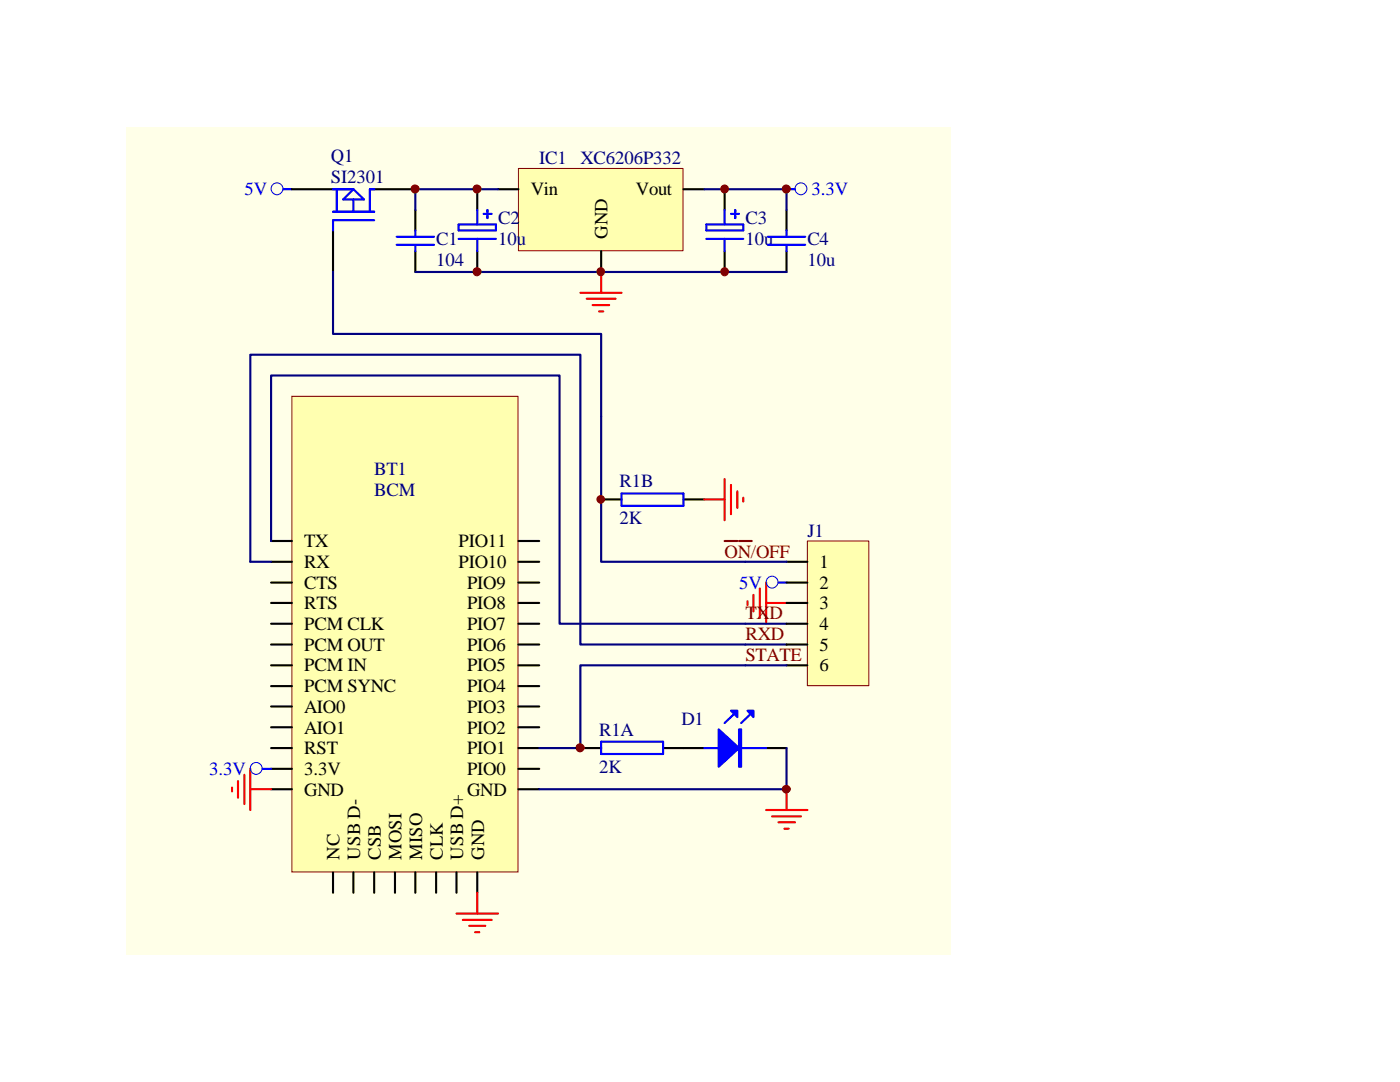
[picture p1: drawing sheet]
<svg xmlns="http://www.w3.org/2000/svg" width="279mm" height="216mm" viewBox="0 0 279 216" stroke-linecap="round" stroke-linejoin="round" font-family="sans-serif">
<path d="M25.3 25.3h164.5v165.2h-164.5z" fill="#ffffe8"/>
<path d="M58.3 79.2h45.1v94.8h-45.1z" fill="#ffffb0"/>
<path d="M58.3 79.1h45.1v94.9h-45.1z" fill="none" stroke="#800000" stroke-width=".2"/>
<g fill="none" stroke="#000" stroke-width=".42">
<path d="M54.1 107.9h4.2M54.1 112.1h4.2M54.1 116.2h4.2M103.5 107.9h4.1M103.5 112.1h4.1M103.5 116.2h4.1M54.1 120.3h4.2M54.1 124.5h4.2M54.1 128.6h4.2M54.1 132.8h4.2M54.1 136.9h4.2M103.5 120.3h4.1"/>
<path d="M103.5 124.5h4.1M103.5 128.6h4.1M103.5 132.8h4.1M103.5 136.9h4.1M54.1 141h4.2M54.1 145.1h4.2M54.1 149.3h4.2M54.1 153.4h4.2M54.1 157.5h4.2M103.5 141h4.1M103.5 145.1h4.1M103.5 149.3h4.1"/>
<path d="M103.5 153.4h4.1M103.5 157.5h4.1M66.5 174.1v4M70.5 174.1v4M74.7 174.1v4M78.8 174.1v4M82.9 174.1v4M87 174.1v4M91.1 174.1v4M95.2 174.1v4"/>
</g>
<path d="M103.5 33.7h32.8v16.3h-32.8z" fill="#ffffb0"/>
<path d="M103.5 33.6h32.8v16.4h-32.8z" fill="none" stroke="#800000" stroke-width=".2"/>
<g fill="none" stroke="#000" stroke-width=".42">
<path d="M95.2 37.8v4.1M99.4 37.8h4.1M136.4 37.8h4.1M144.6 37.8v4.1M82.9 41.9v4.1M82.9 50.1v4.2M95.2 50.1v4.2M120 50.1v4.2M144.6 50.1v4.2M157 41.9v4.1M157 50.1v4.2M136.4 149.3h4.1"/>
<path d="M152.9 149.3h4.1"/>
</g>
<g fill="none" stroke="#00f" stroke-width=".42">
<path d="M56.6 37.8h1.7M157 37.8h1.7M79.2 48.9h7.4M79.2 47.2h7.4M82.9 46v1.2M82.9 48.9v1.2M91.5 44.8h7.5v1.2h-7.5zM91.5 47.7h7.5M95.2 41.9v2.9M95.2 47.7v2.4M96.5 42.7h1.6M97.3 41.9v1.6"/>
<path d="M141 47.7h7.3M141 44.8h7.3v1.2h-7.3zM144.6 41.9v2.9M144.6 47.7v2.4M145.9 42.7h1.6M146.7 41.9v1.6M153.2 48.9h7.5M153.2 47.2h7.5M157 46v1.2M157 48.9v1.2M155.4 116.2h1.6M52.4 153.4h1.7"/>
<path d="M140.5 149.3h12.4M146.3 142.7l-1.7 1.6M149.6 142.7l-1.7 1.6"/>
</g>
<g fill="#00f" stroke="#00f" stroke-width=".42">
<path d="M143.4 145.5l4.1 3.8-4.1 3.7z" fill-rule="evenodd"/>
<path d="M147.5 145.5h.4v7.5h-.4z" fill-rule="evenodd"/>
<path d="M149.2 141.8h1.2v1.3z" fill-rule="evenodd"/>
<path d="M145.9 141.8h1.3v1.3z" fill-rule="evenodd"/>
</g>
<path d="M99.4 37.8h-16.5v4.1M140.5 37.8h16.5v4.1M82.9 54.3h74.1M148.8 124.5h8.2M148.8 128.6h8.2M107.6 149.3h8.2M157 149.3v8.2h-49.4" fill="none" stroke="#000080" stroke-width=".42"/>
<g fill="none" stroke="#f00" stroke-width=".42">
<path d="M115.8 58.4h8.2M117.1 59.6h5.8M120 54.3v4.1M118.3 60.9h3.3M119.5 62.1h.9M149.2 120v.7M150.4 118.7v3.3M151.6 117.4v5.9M152.9 116.2v8.3M152.9 120.3h4.1M46.3 157.1v.8M47.5 155.9v3.3"/>
<path d="M48.8 154.6v5.8M50 153.4v8.2M50 157.5h4.1M157 157.5v4.1M95.2 178.1v4.2M152.9 161.6h8.2M154.1 162.9h5.8M155.4 164.1h3.3M156.5 165.4h.9M91.1 182.3h8.3M92.4 183.6h5.7M93.6 184.7h3.3"/>
<path d="M94.8 186h.9"/>
</g>
<g fill="none" stroke="#00f" stroke-width=".2">
<circle cx="55.3" cy="37.7" r="1.18"/>
<circle cx="159.9" cy="37.7" r="1.18"/>
<circle cx="154.1" cy="116.2" r="1.18"/>
<circle cx="51.1" cy="153.3" r="1.18"/>
</g>
<path d="M161.2 108h12.2v28.8h-12.2z" fill="#ffffb0"/>
<path d="M161.1 107.9h12.3v28.9h-12.3z" fill="none" stroke="#800000" stroke-width=".2"/>
<g fill="none" stroke="#000" stroke-width=".42">
<path d="M58.3 37.8h8.2M74.7 37.8h8.2M66.5 46v8.3M120 99.7h4M136.4 99.7h4.1M157 112.1h4.1M157 116.2h4.1M157 120.3h4.1M157 124.5h4.1M157 128.6h4.1M157 132.8h4.1M115.8 149.3h4.2"/>
<path d="M132.3 149.3h4.1"/>
</g>
<path d="M66.5 37.8h4M67.2 37.8v4.4M68.5 39.8l2-2 2.1 2zM70.5 39.8v2.4M74.7 37.8h-.9v4.4M66.5 42.2h8.2M74.7 43.9h-8.2v2.1M124 98.5h12.4v2.4h-12.4zM120 148h12.3v2.5h-12.3z" fill="none" stroke="#00f" stroke-width=".42"/>
<path d="M66.5 54.3v12.3h53.5v45.5h37M54.1 107.9v-33h57.6v49.6h37.1M54.1 112.1h-4.1v-41.3h65.8v57.8h33M157 132.8h-41.2v16.5" fill="none" stroke="#000080" stroke-width=".42"/>
<path d="M144.6 107.9h2.6M147.5 107.9h2.5" fill="none" stroke="#800000" stroke-width=".42"/>
<path d="M140.5 99.7h4.1M144.6 95.6v8.2M145.9 96.8v5.8M147.2 98v3.3M148.3 99.3v.8" fill="none" stroke="#f00" stroke-width=".42"/>
<g fill="#800000" stroke="#800000" stroke-width=".2">
<circle cx="119.9" cy="54.2" r=".77"/>
<circle cx="115.8" cy="149.2" r=".8"/>
<circle cx="156.9" cy="157.5" r=".79"/>
<circle cx="82.8" cy="37.7" r=".8"/>
<circle cx="95.2" cy="37.7" r=".8"/>
<circle cx="95.2" cy="54.2" r=".8"/>
<circle cx="144.6" cy="37.7" r=".77"/>
<circle cx="144.6" cy="54.2" r=".77"/>
<circle cx="156.9" cy="37.7" r=".8"/>
<circle cx="119.9" cy="99.6" r=".75"/>
</g>
<g font-size="3.7" fill="#000080">
<text x="66" y="32.3">Q1</text>
<text x="107.6" y="32.8">IC1</text>
<text x="115.8" y="32.8">XC6206P332</text>
<text x="66" y="36.5">SI2301</text>
<text x="99.4" y="44.8">C2</text>
<text x="148.8" y="44.8">C3</text>
<text x="87" y="48.9">C1</text>
<text x="87" y="53">104</text>
<text x="99.4" y="48.9">10u</text>
<text x="148.8" y="48.9">10u</text>
<text x="161.1" y="48.9">C4</text>
<text x="161.1" y="53">10u</text>
<text x="74.7" y="94.7">BT1</text>
<text x="74.7" y="98.9">BCM</text>
<text x="123.6" y="97.2">R1B</text>
<text x="123.6" y="104.6">2K</text>
<text x="161.1" y="107.1">J1</text>
<text x="119.5" y="146.8">R1A</text>
<text x="136" y="144.7">D1</text>
<text x="119.5" y="154.2">2K</text>
</g>
<g font-size="3.7" fill="#00f">
<text x="48.8" y="38.9">5V</text>
<text x="162" y="38.9">3.3V</text>
<text x="147.5" y="117.4">5V</text>
<text x="41.7" y="154.6">3.3V</text>
</g>
<g font-size="3.7">
<text x="105.9" y="38.9">Vin</text>
<text x="126.9" y="38.9">Vout</text>
<text x="121.2" y="47.7" transform="rotate(-90 121.2 47.7)">GND</text>
<text x="60.7" y="109.2">TX</text>
<text x="60.7" y="113.3">RX</text>
<text x="91.5" y="113.3">PIO10</text>
<text x="91.5" y="109.2">PIO11</text>
<text x="163.6" y="113.3">1</text>
<text x="60.7" y="117.4">CTS</text>
<text x="93.2" y="117.4">PIO9</text>
<text x="163.6" y="117.4">2</text>
<text x="60.7" y="121.6">RTS</text>
<text x="60.7" y="125.7">PCM CLK</text>
<text x="93.2" y="125.7">PIO7</text>
<text x="93.2" y="121.6">PIO8</text>
<text x="163.6" y="121.6">3</text>
<text x="163.6" y="125.7">4</text>
<text x="60.7" y="129.9">PCM OUT</text>
<text x="93.2" y="129.9">PIO6</text>
<text x="163.6" y="129.9">5</text>
<text x="60.7" y="133.9">PCM IN</text>
<text x="93.2" y="133.9">PIO5</text>
<text x="163.6" y="133.9">6</text>
<text x="60.7" y="138.1">PCM SYNC</text>
<text x="60.7" y="142.2">AIO0</text>
<text x="93.2" y="142.2">PIO3</text>
<text x="93.2" y="138.1">PIO4</text>
<text x="60.7" y="146.4">AIO1</text>
<text x="93.2" y="146.4">PIO2</text>
<text x="60.7" y="150.5">RST</text>
<text x="60.7" y="154.6">3.3V</text>
<text x="93.2" y="154.6">PIO0</text>
<text x="93.2" y="150.5">PIO1</text>
<text x="60.7" y="158.8">GND</text>
<text x="93.2" y="158.8">GND</text>
<text x="67.7" y="171.5" transform="rotate(-90 67.7 171.5)">NC</text>
<text x="71.9" y="171.5" transform="rotate(-90 71.9 171.5)">USB D-</text>
<text x="76" y="171.5" transform="rotate(-90 76 171.5)">CSB</text>
<text x="80.1" y="171.5" transform="rotate(-90 80.1 171.5)">MOSI</text>
<text x="84.2" y="171.5" transform="rotate(-90 84.2 171.5)">MISO</text>
<text x="88.4" y="171.5" transform="rotate(-90 88.4 171.5)">CLK</text>
<text x="92.5" y="171.5" transform="rotate(-90 92.5 171.5)">USB D+</text>
<text x="96.6" y="171.5" transform="rotate(-90 96.6 171.5)">GND</text>
</g>
<g font-size="3.7" fill="#800000">
<text x="144.6" y="111.3">ON/OFF</text>
<text x="148.8" y="123.6">TXD</text>
<text x="148.8" y="127.8">RXD</text>
<text x="148.8" y="131.9">STATE</text>
</g>
</svg>
